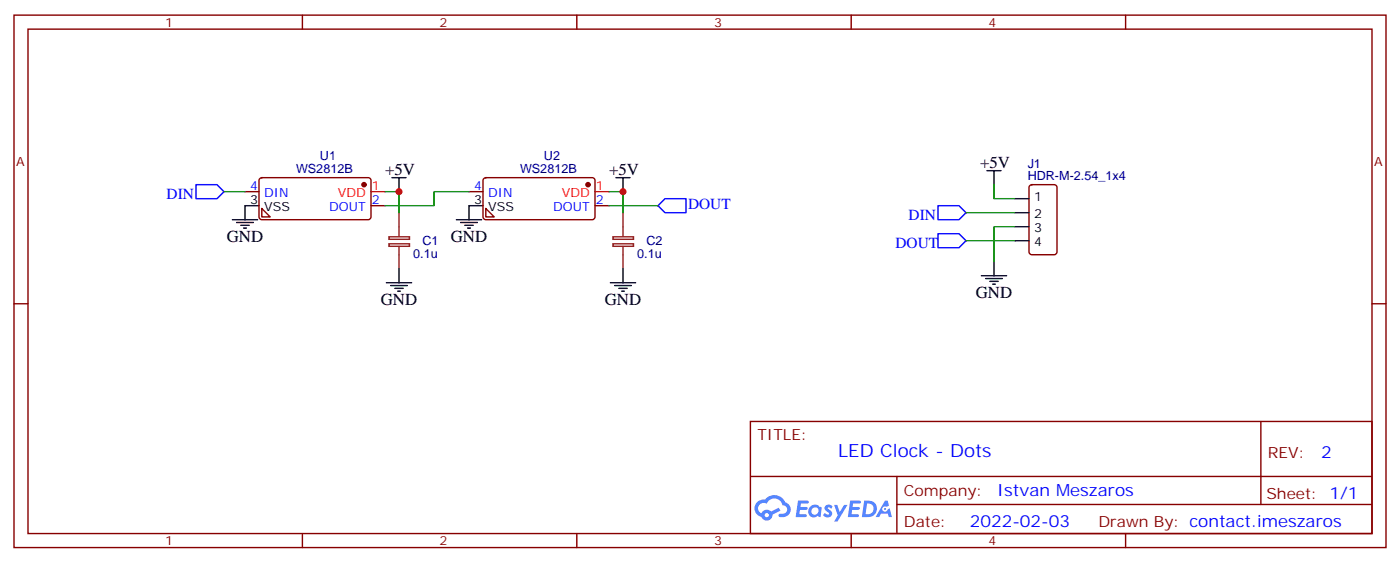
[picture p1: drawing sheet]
# EasyEDA schematic schematic-dots.json
TITLE: LED Clock - Dots; REV: 2; Date: 2022-02-03; Sheet: 1/1; Drawn By: contact.imeszaros; Company: Istvan Meszaros

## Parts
C1  0.1u  [C0603]
C2  0.1u  [C0603]
J1  HDR-M-2.54_1x4  [H2X2_SMD]
U1  WS2812B  [LED-SMD_4P-L5.0-W5.0-TL]
U2  WS2812B  [LED-SMD_4P-L5.0-W5.0-TL]

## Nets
+5V: C1.2 C2.2 J1.1 U1.1(VDD) U2.1(VDD)
GND: C1.1 C2.1 J1.3 U1.3(VSS) U2.3(VSS)
DIN: J1.2 U1.4(DIN)
DOUT: J1.4 U2.2(DOUT)
U1_2: U1.2(DOUT) U2.4(DIN)

# EasyEDA board pcb-dots.json

Outline 13.8 x 104.54 mm; copper layers: TopLayer, BottomLayer. Coordinates in mm from the lower left corner of the outline.
Outline path: 0,101.77 0,91.74 0,91.71 0.04,91.37 0.13,91.06 0.28,90.74 0.47,90.48 0.73,90.24 1,90.06 1.31,89.93 1.66,89.85 1.69,89.85 2.06,89.76 2.39,89.62 2.69,89.42 2.97,89.16 3.2,88.84 3.36,88.52 3.47,88.14 3.5,87.77 3.5,57.74 3.5,57.71 3.46,57.34 3.35,56.96 3.17,56.62 2.96,56.33 2.67,56.07 2.37,55.88 2.03,55.74 1.66,55.66 1.63,55.66 1.31,55.58 1,55.45 0.73,55.27 0.47,55.03 0.27,54.75 0.12,54.43 0.03,54.11 0,53.77 0,43.74 0,43.71 0.04,43.37 0.13,43.06 0.28,42.74 0.47,42.48 0.73,42.24 1,42.06 1.31,41.93 1.66,41.85 1.69,41.85 2.06,41.76 2.39,41.62 2.69,41.42 2.97,41.16 3.2,40.84 3.36,40.52 3.47,40.14 3.5,39.77 3.5,0 10.3,0.59 10.3,40.64 10.3,40.67 10.34,41.05 10.45,41.42 10.63,41.77 10.84,42.05 11.11,42.3 11.43,42.51 11.77,42.65 12.14,42.73 12.17,42.73 12.49,42.81 12.8,42.94 13.07,43.11 13.33,43.35 13.53,43.64 13.68,43.96 13.77,44.27 13.8,44.61 13.8,54.65 13.8,54.68 13.76,55.01 13.67,55.33 13.53,55.62 13.33,55.91 13.07,56.15 12.8,56.32 12.47,56.46 12.14,56.53 12.11,56.54 11.74,56.62 11.41,56.77 11.11,56.96 10.83,57.23 10.6,57.54 10.43,57.89 10.33,58.25 10.3,58.62 10.3,88.64 10.3,88.67 10.34,89.05 10.45,89.42 10.63,89.77 10.84,90.05 11.11,90.3 11.43,90.51 11.77,90.65 12.14,90.73 12.17,90.73 12.49,90.81 12.8,90.94 13.07,91.11 13.33,91.35 13.53,91.64 13.68,91.96 13.77,92.27 13.8,92.61 13.8,102.65 13.8,102.67 13.76,103.06 13.63,103.43 13.44,103.77 13.18,104.05 13.17,104.06 12.87,104.29 12.5,104.45 12.13,104.54 11.73,104.54 1.73,103.67 1.71,103.66 1.36,103.6 1.05,103.47 0.77,103.3 0.5,103.06 0.3,102.8 0.13,102.47 0.03,102.12 0,101.77

## Design rules (mm)
Default: track 0.254, clearance 0.152, via 0.61, via hole 0.305

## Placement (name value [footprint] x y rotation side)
C1  0.1u  [C0603]  10.46 50.24 90 top
C2  0.1u  [C0603]  10.46 98.25 90 top
J1  HDR-M-2.54_1x4  [H2X2_SMD]  6.9 5.18 270 top
Pad_gge11513  -  [Pad_gge11513]  11.6 102.31 0 top
U1  WS2812B  [LED-SMD_4P-L5.0-W5.0-TL]  6.9 49.2 270 top
U2  WS2812B  [LED-SMD_4P-L5.0-W5.0-TL]  6.9 97.23 270 top

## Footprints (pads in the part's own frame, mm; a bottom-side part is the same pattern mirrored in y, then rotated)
C0603
  rect 0.8x0.9 smd: 1(-0.7,0) 2(0.7,0)
H2X2_SMD
  rect 3.048x1.524 smd: 1(-1.778,1.016) 2(-1.778,-1.016) 3(1.778,1.016) 4(1.778,-1.016)
LED-SMD_4P-L5.0-W5.0-TL
  rect 1.8x1 smd: 1(-2.5,1.5) 2(-2.5,-1.5) 3(2.5,-1.5) 4(2.5,1.5)
Pad_gge11513
  oval 1.524x1.524 hole 0.305: 1(0,0)

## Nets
As in the schematic, except:
GND: C1.1 C2.1 J1.3 Pad_gge11513.1 U1.3 U2.3

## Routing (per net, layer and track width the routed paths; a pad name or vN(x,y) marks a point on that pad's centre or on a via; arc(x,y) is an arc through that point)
+5V: length 100.7
  TopLayer w0.762: U1.1 9.7,51.7 C1.2 ; J1.1 7.92,42.37 10.2,44.65 10.2,47.96 8.4,49.76 8.4,90.86 10.2,92.66 10.2,95.96 8.4,97.77 8.4,99.73 8.44,99.77 9.63,99.77 C2.2
DIN: length 40.8
  TopLayer w0.254: J1.2 5.88,9.09 6.65,9.86 6.65,43 8.4,44.76 8.4,46.7
DOUT: length 101.3
  TopLayer w0.254: 5.4,99.73 5.38,98.12 3.47,96.22 3.47,93.17 5.25,91.39 5.25,55.83 2.46,53.04 2.46,46.18 5.63,43 5.63,10.36 4.61,9.35 4.61,4.68 J1.4
U1_2: length 44.3
  TopLayer w0.254: 8.4,94.73 8.4,92.64 7.15,91.39 7.15,54.94 5.38,53.16 5.4,51.7

## Copper pours and planes (outline as drawn; the poured copper is in the pictures)
GND on TopLayer: -10.88,112.73 -10.88,-6.65 24.68,-6.65 24.68,112.73
GND on BottomLayer: -13.42,115.01 -13.42,-9.45 27.22,-9.45 27.22,115.01

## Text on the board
TopSilkLayer: DIN | DOUT | VCC | GND | LED CLOCK REV.2 03.02.22. | JLCJLCJLCJLC | @imeszaros
